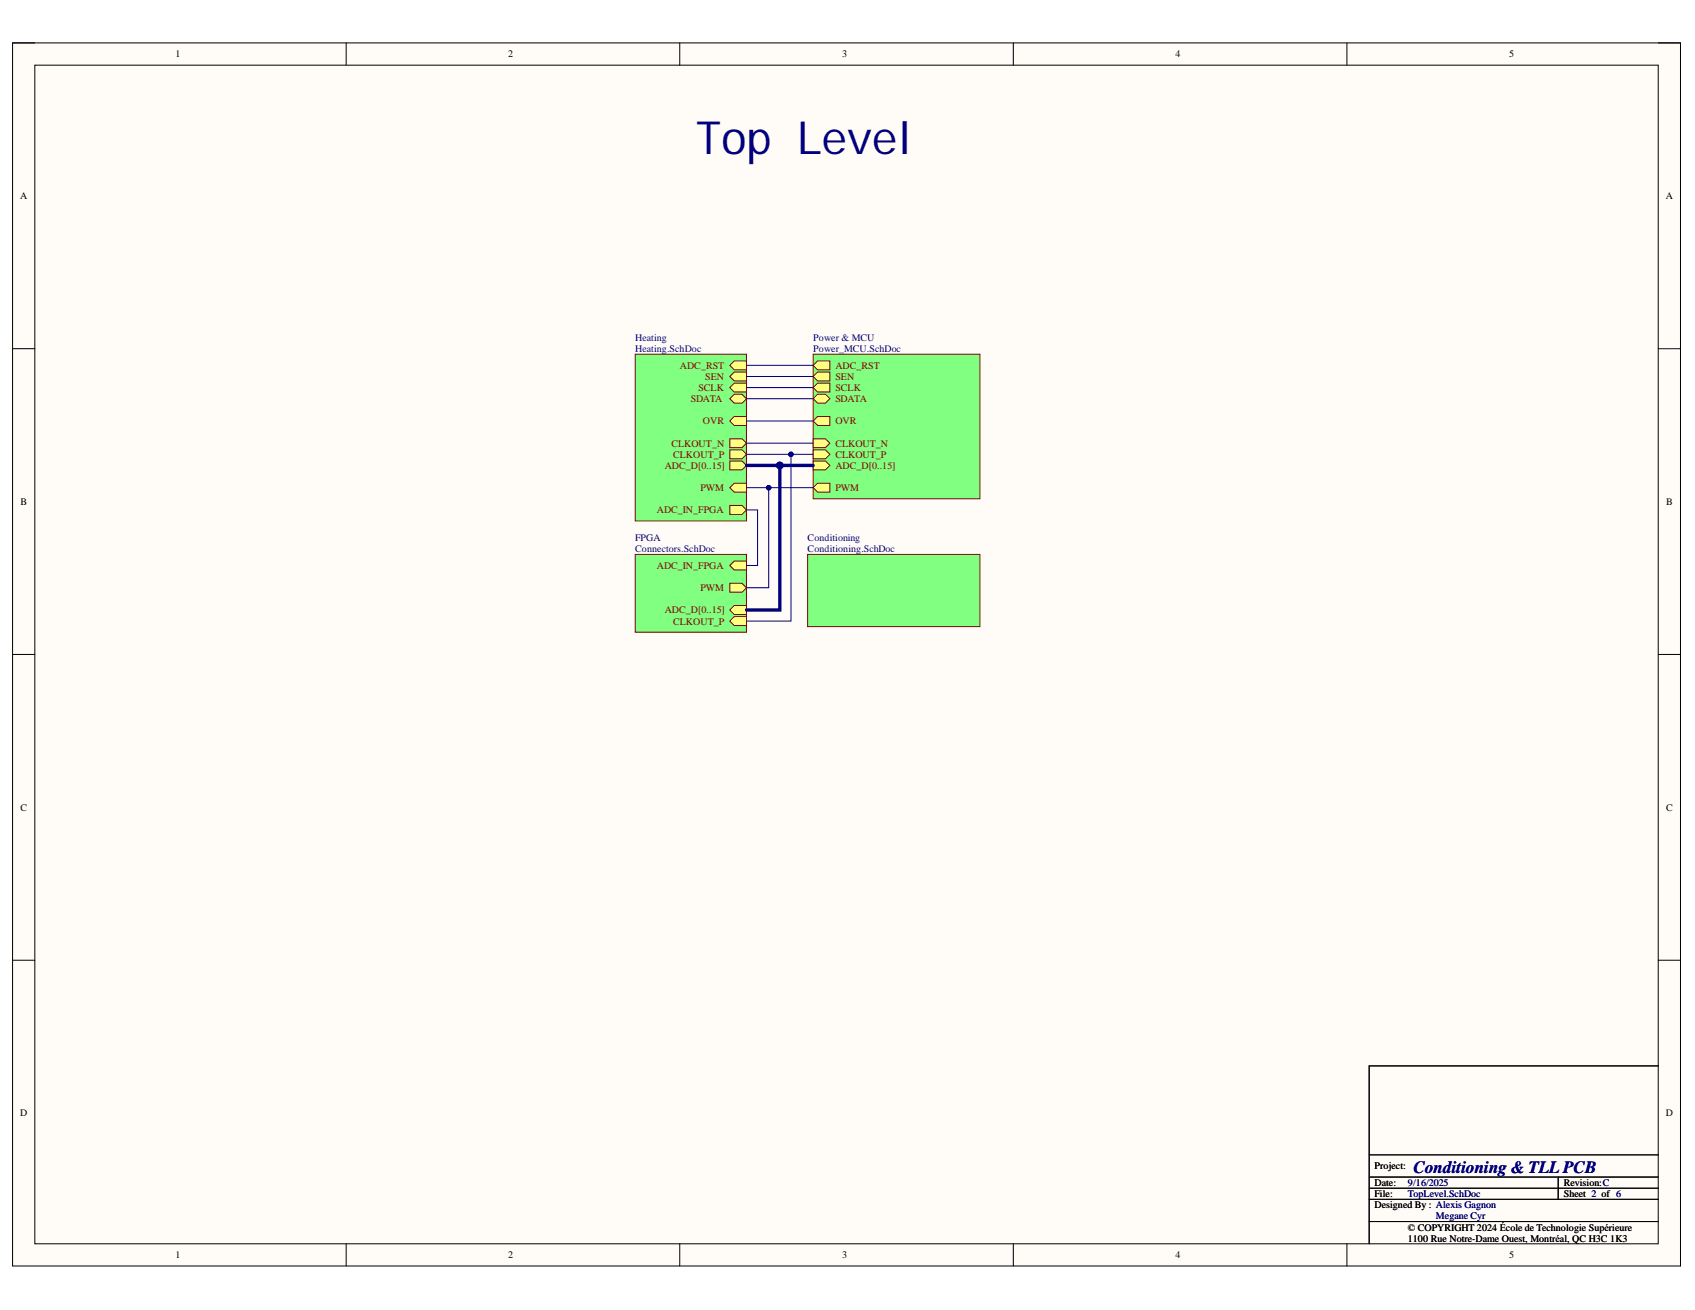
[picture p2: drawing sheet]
<svg xmlns="http://www.w3.org/2000/svg" width="279mm" height="216mm" viewBox="0 0 279 216" stroke-linecap="round" stroke-linejoin="round" font-family="sans-serif">
<path d="M2.1 7.1h274.9v201.5h-274.9z" fill-rule="evenodd" fill="#fffcf8"/>
<path d="M2.1 7.1h274.9v201.5h-274.9z" fill="none" stroke="#000" stroke-width=".16"/>
<path d="M5.7 10.7h267.6v194.3h-267.6z" fill-rule="evenodd" fill="#fffcf8"/>
<g fill="none" stroke="#000" stroke-width=".16">
<path d="M2.1 7.1h3.6M5.7 10.7h267.6v194.3h-267.6zM57.1 7.1v3.6M112 7.1v3.6M167 7.1v3.6M222 7.1v3.6M273.3 7.1h3.7v3.6M2.1 57.5h3.6M273.3 57.5h3.7M2.1 107.9h3.6M273.3 107.9h3.7M2.1 158.3h3.6"/>
<path d="M273.3 158.3h3.7M273.3 175.7h-47.6v29.3M225.7 197.7h47.6M225.7 195.8h47.6M225.7 194h47.6M225.7 190.3h47.6M256.8 194v3.7M57.1 205v3.6M112 205v3.6M167 205v3.6M222 205v3.6M225.7 201.3h47.6"/>
<path d="M277 205v3.6"/>
</g>
<path d="M133.1 91.4h28.4v11.9h-28.4z" fill-rule="evenodd" fill="#80ff80"/>
<path d="M133.1 91.4h28.4v11.9h-28.4z" fill="none" stroke="#800000" stroke-width=".16"/>
<path d="M104.7 58.4h18.3v27.5h-18.3z" fill-rule="evenodd" fill="#80ff80"/>
<path d="M104.7 58.4h18.3v27.5h-18.3z" fill="none" stroke="#800000" stroke-width=".16"/>
<path d="M120.3 76h2l.7 .7-.7 .7h-2z" fill-rule="evenodd" fill="#ffff80"/>
<path d="M120.3 76h2l.7 .7-.7 .7h-2z" fill="none" stroke="#800000" stroke-width=".16"/>
<path d="M121 68.6h2v1.5h-2l-.7-.7z" fill-rule="evenodd" fill="#ffff80"/>
<path d="M121 68.6h2v1.5h-2l-.7-.7z" fill="none" stroke="#800000" stroke-width=".16"/>
<path d="M120.3 60.2l.7-.7h2v1.4h-2z" fill-rule="evenodd" fill="#ffff80"/>
<path d="M120.3 60.2l.7-.7h2v1.4h-2z" fill="none" stroke="#800000" stroke-width=".16"/>
<path d="M121 63.1h2v1.5h-2l-.7-.7z" fill-rule="evenodd" fill="#ffff80"/>
<path d="M121 63.1h2v1.5h-2l-.7-.7z" fill="none" stroke="#800000" stroke-width=".16"/>
<path d="M120.3 65.7l.7-.7h1.3l.7 .7-.7 .7h-1.3z" fill-rule="evenodd" fill="#ffff80"/>
<path d="M120.3 65.7l.7-.7h1.3l.7 .7-.7 .7h-1.3z" fill="none" stroke="#800000" stroke-width=".16"/>
<path d="M121 61.3h2v1.5h-2l-.7-.8z" fill-rule="evenodd" fill="#ffff80"/>
<path d="M121 61.3h2v1.5h-2l-.7-.8z" fill="none" stroke="#800000" stroke-width=".16"/>
<path d="M120.3 72.3h2l.7 .7-.7 .8h-2z" fill-rule="evenodd" fill="#ffff80"/>
<path d="M120.3 72.3h2l.7 .7-.7 .8h-2z" fill="none" stroke="#800000" stroke-width=".16"/>
<path d="M120.3 74.1h2l.7 .8-.7 .7h-2z" fill-rule="evenodd" fill="#ffff80"/>
<path d="M120.3 74.1h2l.7 .8-.7 .7h-2z" fill="none" stroke="#800000" stroke-width=".16"/>
<path d="M120.3 80.4l.7-.8h2v1.5h-2z" fill-rule="evenodd" fill="#ffff80"/>
<path d="M120.3 80.4l.7-.8h2v1.5h-2z" fill="none" stroke="#800000" stroke-width=".16"/>
<path d="M120.3 83.3h2l.7 .7-.7 .8h-2z" fill-rule="evenodd" fill="#ffff80"/>
<path d="M120.3 83.3h2l.7 .7-.7 .8h-2z" fill="none" stroke="#800000" stroke-width=".16"/>
<path d="M134 58.4h27.5v23.8h-27.5z" fill-rule="evenodd" fill="#80ff80"/>
<path d="M134 58.4h27.5v23.8h-27.5z" fill="none" stroke="#800000" stroke-width=".16"/>
<path d="M134 76h2.1l.7 .7-.7 .7h-2.1z" fill-rule="evenodd" fill="#ffff80"/>
<path d="M134 76h2.1l.7 .7-.7 .7h-2.1z" fill="none" stroke="#800000" stroke-width=".16"/>
<path d="M134 69.4l.8-.8h2v1.5h-2z" fill-rule="evenodd" fill="#ffff80"/>
<path d="M134 69.4l.8-.8h2v1.5h-2z" fill="none" stroke="#800000" stroke-width=".16"/>
<path d="M134 60.2l.8-.7h2v1.4h-2z" fill-rule="evenodd" fill="#ffff80"/>
<path d="M134 60.2l.8-.7h2v1.4h-2z" fill="none" stroke="#800000" stroke-width=".16"/>
<path d="M134 63.9l.8-.8h2v1.5h-2z" fill-rule="evenodd" fill="#ffff80"/>
<path d="M134 63.9l.8-.8h2v1.5h-2z" fill="none" stroke="#800000" stroke-width=".16"/>
<path d="M134 65.7l.8-.7h1.3l.7 .7-.7 .7h-1.3z" fill-rule="evenodd" fill="#ffff80"/>
<path d="M134 65.7l.8-.7h1.3l.7 .7-.7 .7h-1.3z" fill="none" stroke="#800000" stroke-width=".16"/>
<path d="M134 62l.8-.7h2v1.5h-2z" fill-rule="evenodd" fill="#ffff80"/>
<path d="M134 62l.8-.7h2v1.5h-2z" fill="none" stroke="#800000" stroke-width=".16"/>
<path d="M134 72.3h2.1l.7 .7-.7 .8h-2.1z" fill-rule="evenodd" fill="#ffff80"/>
<path d="M134 72.3h2.1l.7 .7-.7 .8h-2.1z" fill="none" stroke="#800000" stroke-width=".16"/>
<path d="M134 74.1h2.1l.7 .8-.7 .7h-2.1z" fill-rule="evenodd" fill="#ffff80"/>
<path d="M134 74.1h2.1l.7 .8-.7 .7h-2.1z" fill="none" stroke="#800000" stroke-width=".16"/>
<path d="M134 80.4l.8-.8h2v1.5h-2z" fill-rule="evenodd" fill="#ffff80"/>
<path d="M134 80.4l.8-.8h2v1.5h-2z" fill="none" stroke="#800000" stroke-width=".16"/>
<path d="M104.7 91.4h18.3v12.8h-18.3z" fill-rule="evenodd" fill="#80ff80"/>
<path d="M104.7 91.4h18.3v12.8h-18.3z" fill="none" stroke="#800000" stroke-width=".16"/>
<path d="M120.3 100.5l.7-.7h2v1.5h-2z" fill-rule="evenodd" fill="#ffff80"/>
<path d="M120.3 100.5l.7-.7h2v1.5h-2z" fill="none" stroke="#800000" stroke-width=".16"/>
<path d="M120.3 93.2l.7-.7h2v1.4h-2z" fill-rule="evenodd" fill="#ffff80"/>
<path d="M120.3 93.2l.7-.7h2v1.4h-2z" fill="none" stroke="#800000" stroke-width=".16"/>
<path d="M120.3 96.1h2l.7 .8-.7 .7h-2z" fill-rule="evenodd" fill="#ffff80"/>
<path d="M120.3 96.1h2l.7 .8-.7 .7h-2z" fill="none" stroke="#800000" stroke-width=".16"/>
<path d="M121 101.6h2v1.5h-2l-.7-.7z" fill-rule="evenodd" fill="#ffff80"/>
<path d="M121 101.6h2v1.5h-2l-.7-.7z" fill="none" stroke="#800000" stroke-width=".16"/>
<path d="M123 84h1.9v9.2h-1.9M123 80.4h3.7v16.5h-3.7" fill="none" stroke="#000080" stroke-width=".17"/>
<circle cx="126.7" cy="80.4" r=".37" fill="#000080"/>
<circle cx="126.7" cy="80.4" r=".37" fill="none" stroke="#000080" stroke-width=".16"/>
<path d="M123 74.9h7.4v27.5h-7.4" fill="none" stroke="#000080" stroke-width=".17"/>
<circle cx="130.4" cy="74.9" r=".37" fill="#000080"/>
<circle cx="130.4" cy="74.9" r=".37" fill="none" stroke="#000080" stroke-width=".16"/>
<path d="M123 76.7h5.5v23.8h-5.5" fill="none" stroke="#000080" stroke-width=".55"/>
<circle cx="128.5" cy="76.7" r=".55" fill="#000080"/>
<circle cx="128.5" cy="76.7" r=".55" fill="none" stroke="#000080" stroke-width=".16"/>
<path d="M126.7 80.4h7.3" fill="none" stroke="#000080" stroke-width=".17"/>
<circle cx="126.7" cy="80.4" r=".37" fill="#000080"/>
<circle cx="126.7" cy="80.4" r=".37" fill="none" stroke="#000080" stroke-width=".16"/>
<path d="M130.4 74.9h3.6" fill="none" stroke="#000080" stroke-width=".17"/>
<circle cx="130.4" cy="74.9" r=".37" fill="#000080"/>
<circle cx="130.4" cy="74.9" r=".37" fill="none" stroke="#000080" stroke-width=".16"/>
<path d="M123 73h11" fill="none" stroke="#000080" stroke-width=".17"/>
<path d="M128.5 76.7h5.5" fill="none" stroke="#000080" stroke-width=".55"/>
<circle cx="128.5" cy="76.7" r=".55" fill="#000080"/>
<circle cx="128.5" cy="76.7" r=".55" fill="none" stroke="#000080" stroke-width=".16"/>
<path d="M123 69.4h11M123 65.7h11M123 63.9h11M123 62h11M123 60.2h11" fill="none" stroke="#000080" stroke-width=".17"/>
<text font-size="7.5" fill="#000080" x="114.8" y="25.4">Top Level</text>
<text font-size="2.8" fill="#000080" x="233" y="193.4">Conditioning &amp; TLL PCB</text>
<g font-size="1.6">
<text x="28.9" y="9.5">1</text>
<text x="83.8" y="9.5">2</text>
<text x="138.8" y="9.5">3</text>
<text x="193.8" y="9.5">4</text>
<text x="248.8" y="9.5">5</text>
<text x="3.3" y="32.8">A</text>
<text x="274.6" y="32.8">A</text>
<text x="3.4" y="83.2">B</text>
<text x="274.7" y="83.2">B</text>
<text x="3.4" y="133.6">C</text>
<text x="274.6" y="133.6">C</text>
<text x="3.3" y="184">D</text>
<text x="274.6" y="184">D</text>
<text x="226.6" y="197.3">File:</text>
<text x="226.6" y="195.5">Date:</text>
<text x="226.6" y="192.7">Project:</text>
<text x="257.8" y="195.5">Revision:C</text>
<text x="257.8" y="197.3">Sheet 2 of 6</text>
<text x="226.6" y="199.1">Designed By : Alexis Gagnon</text>
<text x="232.1" y="202.8">© COPYRIGHT 2024 École de Technologie Supérieure</text>
<text x="28.9" y="207.4">1</text>
<text x="83.8" y="207.4">2</text>
<text x="138.8" y="207.4">3</text>
<text x="193.8" y="207.4">4</text>
<text x="232.1" y="204.6">1100 Rue Notre-Dame Ouest, Montréal, QC H3C 1K3</text>
<text x="248.8" y="207.4">5</text>
</g>
<g font-size="1.6" fill="#000080">
<text x="104.7" y="56.2">Heating</text>
<text x="104.7" y="58">Heating.SchDoc</text>
<text x="134.1" y="56.2">Power &amp; MCU</text>
<text x="134.1" y="58">Power_MCU.SchDoc</text>
<text x="104.7" y="89.2">FPGA</text>
<text x="133.1" y="89.2">Conditioning</text>
<text x="104.7" y="91">Connectors.SchDoc</text>
<text x="133.1" y="91">Conditioning.SchDoc</text>
<text x="232.1" y="195.5">9/16/2025</text>
<text x="232.1" y="197.3">TopLevel.SchDoc</text>
<text x="236.7" y="201">Megane Cyr</text>
</g>
<g font-size="1.6" fill="#800000">
<text x="112.1" y="60.8">ADC_RST</text>
<text x="115.1" y="64.4">SCLK</text>
<text x="116.3" y="62.6">SEN</text>
<text x="137.7" y="60.8">ADC_RST</text>
<text x="137.7" y="64.4">SCLK</text>
<text x="137.7" y="62.6">SEN</text>
<text x="113.9" y="66.3">SDATA</text>
<text x="115.9" y="69.9">OVR</text>
<text x="137.7" y="69.9">OVR</text>
<text x="137.7" y="66.3">SDATA</text>
<text x="109.6" y="77.3">ADC_D[0..15]</text>
<text x="110.7" y="73.6">CLKOUT_N</text>
<text x="111" y="75.4">CLKOUT_P</text>
<text x="137.7" y="77.3">ADC_D[0..15]</text>
<text x="137.7" y="73.6">CLKOUT_N</text>
<text x="137.7" y="75.4">CLKOUT_P</text>
<text x="115.5" y="80.9">PWM</text>
<text x="137.7" y="80.9">PWM</text>
<text x="108.3" y="84.6">ADC_IN_FPGA</text>
<text x="108.3" y="93.8">ADC_IN_FPGA</text>
<text x="109.6" y="101.1">ADC_D[0..15]</text>
<text x="115.5" y="97.4">PWM</text>
<text x="111" y="102.9">CLKOUT_P</text>
</g>
</svg>
